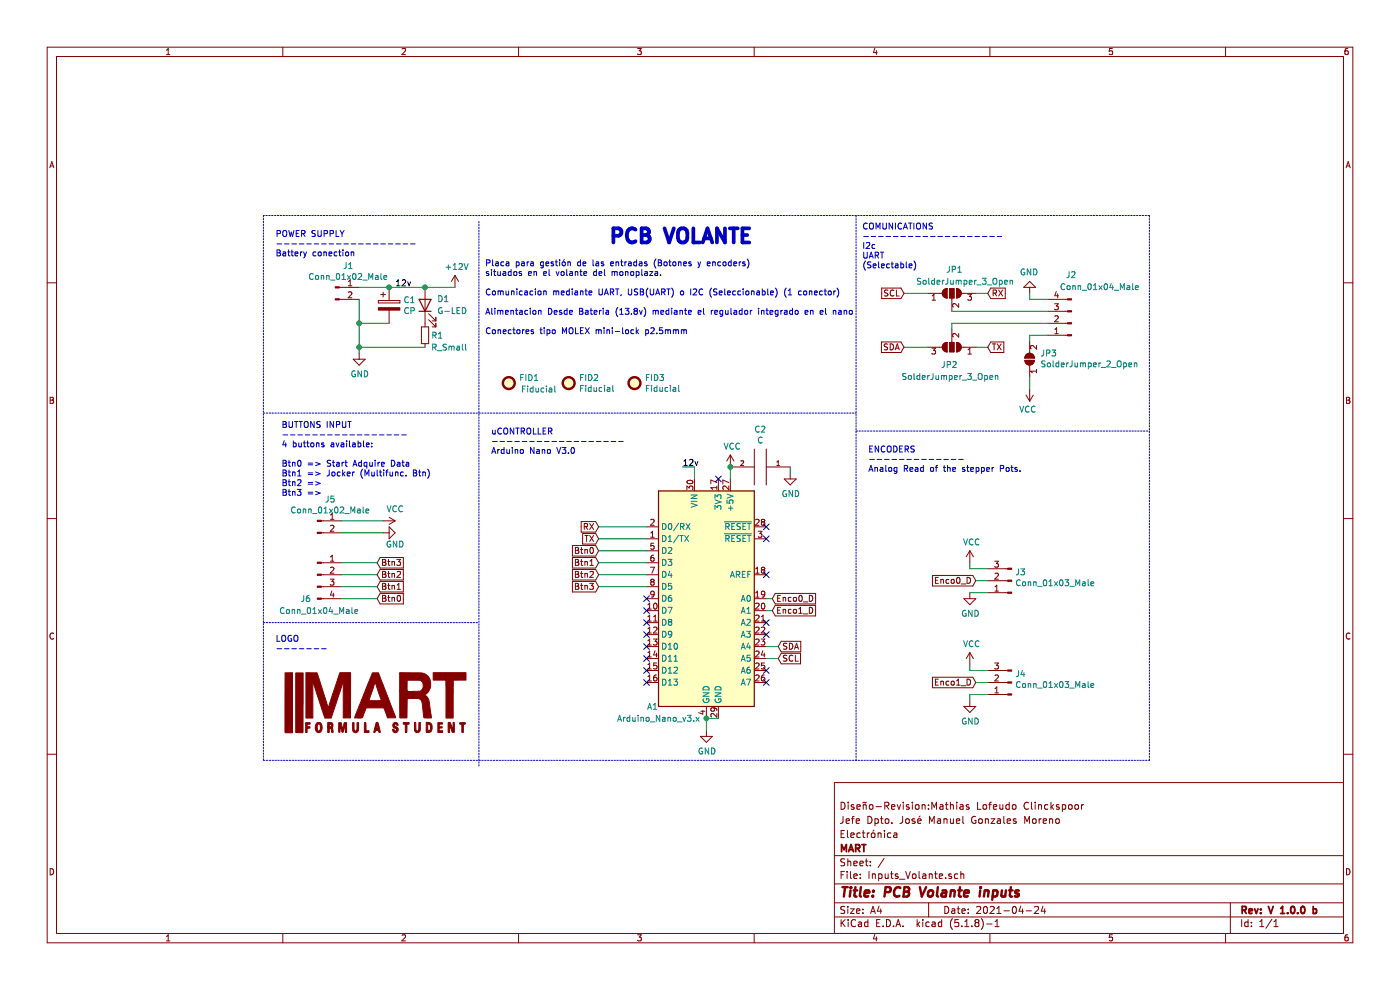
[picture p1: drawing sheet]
EESchema Schematic File Version 4
EELAYER 30 0
EELAYER END
$Descr A4 11693 8268
encoding utf-8
Sheet 1 1
Title "PCB Volante inputs"
Date "2021-04-24"
Rev "V 1.0.0 b"
Comp "MART"
Comment1 "Electrónica"
Comment2 "Jefe Dpto. José Manuel Gonzales Moreno"
Comment3 "Diseño-Revision:Mathias Lofeudo Clinckspoor"
Comment4 ""
$EndDescr
$Comp
L MCU_Module:Arduino_Nano_v3.x A1
U 1 1
P 5900 5000
F 0 "A1" H 5450 4100 50  0000 C CNN
F 1 "Arduino_Nano_v3.x" H 5500 4000 50  0000 C CNN
F 2 "Module:Arduino_Nano" H 5900 5000 50  0001 C CIN
F 3 "http://www.mouser.com/pdfdocs/Gravitech_Arduino_Nano3_0.pdf" H 5900 5000 50  0001 C CNN
	1    5900 5000
	1    0    0    -1  
$EndComp
$Comp
L Connector:Conn_01x03_Male J4
U 1 1
P 8450 5700
F 0 "J4" H 8422 5632 50  0000 R CNN
F 1 "Conn_01x03_Male" H 8422 5723 50  0000 R CNN
F 2 "Connector_Molex:Molex_Nano-Fit_105313-xx03_1x03_P2.50mm_Horizontal" H 8450 5700 50  0001 C CNN
F 3 "~" H 8450 5700 50  0001 C CNN
	1    8450 5700
	-1   0    0    1   
$EndComp
$Comp
L power:VCC #PWR05
U 1 1
P 6100 3900
F 0 "#PWR05" H 6100 3750 50  0001 C CNN
F 1 "VCC" H 6115 4073 50  0000 C CNN
F 2 "" H 6100 3900 50  0001 C CNN
F 3 "" H 6100 3900 50  0001 C CNN
	1    6100 3900
	1    0    0    -1  
$EndComp
$Comp
L power:GND #PWR012
U 1 1
P 5900 6100
F 0 "#PWR012" H 5900 5850 50  0001 C CNN
F 1 "GND" H 5905 5927 50  0000 C CNN
F 2 "" H 5900 6100 50  0001 C CNN
F 3 "" H 5900 6100 50  0001 C CNN
	1    5900 6100
	1    0    0    -1  
$EndComp
Wire Wire Line
	5900 6100 5900 6000
Wire Wire Line
	6100 3900 6100 4000
$Comp
L Connector:Conn_01x02_Male J1
U 1 1
P 2800 2400
F 0 "J1" H 2908 2581 50  0000 C CNN
F 1 "Conn_01x02_Male" H 2908 2490 50  0000 C CNN
F 2 "Connector_Molex:Molex_Nano-Fit_105313-xx02_1x02_P2.50mm_Horizontal" H 2800 2400 50  0001 C CNN
F 3 "~" H 2800 2400 50  0001 C CNN
	1    2800 2400
	1    0    0    -1  
$EndComp
$Comp
L power:+12V #PWR02
U 1 1
P 3800 2400
F 0 "#PWR02" H 3800 2250 50  0001 C CNN
F 1 "+12V" H 3815 2573 50  0000 C CNN
F 2 "" H 3800 2400 50  0001 C CNN
F 3 "" H 3800 2400 50  0001 C CNN
	1    3800 2400
	1    0    0    -1  
$EndComp
$Comp
L power:GND #PWR03
U 1 1
P 3000 2950
F 0 "#PWR03" H 3000 2700 50  0001 C CNN
F 1 "GND" H 3005 2777 50  0000 C CNN
F 2 "" H 3000 2950 50  0001 C CNN
F 3 "" H 3000 2950 50  0001 C CNN
	1    3000 2950
	1    0    0    -1  
$EndComp
Wire Wire Line
	3000 2500 3000 2700
Wire Wire Line
	3000 2400 3250 2400
Text Label 3300 2400 0    50   ~ 0
12v
Wire Wire Line
	5700 3900 5800 3900
Wire Wire Line
	5800 3900 5800 4000
Text Label 5700 3900 0    50   ~ 0
12v
Text GLabel 3150 5000 2    50   Input ~ 0
Btn0
Text GLabel 3150 4900 2    50   Input ~ 0
Btn1
Text GLabel 3150 4800 2    50   Input ~ 0
Btn2
Text GLabel 3150 4700 2    50   Input ~ 0
Btn3
Text GLabel 5000 4600 0    50   Input ~ 0
Btn0
Text GLabel 5000 4700 0    50   Input ~ 0
Btn1
Text GLabel 5000 4800 0    50   Input ~ 0
Btn2
Text GLabel 5000 4900 0    50   Input ~ 0
Btn3
Wire Wire Line
	5000 4600 5400 4600
Wire Wire Line
	5000 4700 5400 4700
Wire Wire Line
	5000 4800 5400 4800
Wire Wire Line
	5000 4900 5400 4900
$Comp
L power:GND #PWR08
U 1 1
P 3200 4450
F 0 "#PWR08" H 3200 4200 50  0001 C CNN
F 1 "GND" V 3100 4350 50  0000 C CNN
F 2 "" H 3200 4450 50  0001 C CNN
F 3 "" H 3200 4450 50  0001 C CNN
	1    3200 4450
	0    -1   -1   0   
$EndComp
$Comp
L power:VCC #PWR06
U 1 1
P 3200 4350
F 0 "#PWR06" H 3200 4200 50  0001 C CNN
F 1 "VCC" V 3100 4450 50  0000 C CNN
F 2 "" H 3200 4350 50  0001 C CNN
F 3 "" H 3200 4350 50  0001 C CNN
	1    3200 4350
	0    1    1    0   
$EndComp
Text GLabel 8150 4850 0    50   Input ~ 0
Enco0_D
Text GLabel 8150 5700 0    50   Input ~ 0
Enco1_D
Wire Wire Line
	8250 4850 8150 4850
Wire Wire Line
	8250 5700 8150 5700
Text GLabel 6450 5000 2    50   Input ~ 0
Enco0_D
Text GLabel 6450 5100 2    50   Input ~ 0
Enco1_D
Wire Wire Line
	6400 5000 6450 5000
Wire Wire Line
	6400 5100 6450 5100
$Comp
L power:VCC #PWR07
U 1 1
P 8100 4700
F 0 "#PWR07" H 8100 4550 50  0001 C CNN
F 1 "VCC" H 8115 4873 50  0000 C CNN
F 2 "" H 8100 4700 50  0001 C CNN
F 3 "" H 8100 4700 50  0001 C CNN
	1    8100 4700
	1    0    0    -1  
$EndComp
$Comp
L power:VCC #PWR010
U 1 1
P 8100 5550
F 0 "#PWR010" H 8100 5400 50  0001 C CNN
F 1 "VCC" H 8115 5723 50  0000 C CNN
F 2 "" H 8100 5550 50  0001 C CNN
F 3 "" H 8100 5550 50  0001 C CNN
	1    8100 5550
	1    0    0    -1  
$EndComp
$Comp
L power:GND #PWR011
U 1 1
P 8100 5850
F 0 "#PWR011" H 8100 5600 50  0001 C CNN
F 1 "GND" H 8105 5677 50  0000 C CNN
F 2 "" H 8100 5850 50  0001 C CNN
F 3 "" H 8100 5850 50  0001 C CNN
	1    8100 5850
	1    0    0    -1  
$EndComp
$Comp
L power:GND #PWR09
U 1 1
P 8100 4950
F 0 "#PWR09" H 8100 4700 50  0001 C CNN
F 1 "GND" H 8105 4777 50  0000 C CNN
F 2 "" H 8100 4950 50  0001 C CNN
F 3 "" H 8100 4950 50  0001 C CNN
	1    8100 4950
	1    0    0    -1  
$EndComp
Wire Wire Line
	8250 4950 8100 4950
Wire Wire Line
	8250 5600 8100 5600
Wire Wire Line
	8100 5600 8100 5550
Wire Wire Line
	8250 5800 8100 5800
Wire Wire Line
	8100 5800 8100 5850
$Comp
L Connector:Conn_01x03_Male J3
U 1 1
P 8450 4850
F 0 "J3" H 8422 4782 50  0000 R CNN
F 1 "Conn_01x03_Male" H 8422 4873 50  0000 R CNN
F 2 "Connector_Molex:Molex_Nano-Fit_105313-xx03_1x03_P2.50mm_Horizontal" H 8450 4850 50  0001 C CNN
F 3 "~" H 8450 4850 50  0001 C CNN
	1    8450 4850
	-1   0    0    1   
$EndComp
Wire Wire Line
	8100 4700 8100 4750
Wire Wire Line
	8100 4750 8250 4750
$Comp
L Connector:Conn_01x04_Male J2
U 1 1
P 8950 2700
F 0 "J2" H 9000 2300 50  0000 R CNN
F 1 "Conn_01x04_Male" H 9050 2400 50  0000 R CNN
F 2 "Connector_Molex:Molex_Nano-Fit_105313-xx04_1x04_P2.50mm_Horizontal" H 8950 2700 50  0001 C CNN
F 3 "~" H 8950 2700 50  0001 C CNN
	1    8950 2700
	-1   0    0    1   
$EndComp
$Comp
L Jumper:SolderJumper_3_Open JP1
U 1 1
P 7950 2450
F 0 "JP1" H 7900 2650 50  0000 L CNN
F 1 "SolderJumper_3_Open" H 7650 2550 50  0000 L CNN
F 2 "Jumper:SolderJumper-3_P1.3mm_Open_RoundedPad1.0x1.5mm" H 7950 2450 50  0001 C CNN
F 3 "~" H 7950 2450 50  0001 C CNN
	1    7950 2450
	1    0    0    -1  
$EndComp
$Comp
L Jumper:SolderJumper_3_Open JP2
U 1 1
P 7950 2900
F 0 "JP2" H 7900 3050 50  0000 L CNN
F 1 "SolderJumper_3_Open" H 7550 3150 50  0000 L CNN
F 2 "Jumper:SolderJumper-3_P1.3mm_Open_RoundedPad1.0x1.5mm" H 7950 2900 50  0001 C CNN
F 3 "~" H 7950 2900 50  0001 C CNN
	1    7950 2900
	-1   0    0    1   
$EndComp
$Comp
L Jumper:SolderJumper_2_Open JP3
U 1 1
P 8600 3000
F 0 "JP3" V 8646 2912 50  0000 R CNN
F 1 "SolderJumper_2_Open" V 8555 2912 50  0000 R CNN
F 2 "Jumper:SolderJumper-2_P1.3mm_Open_RoundedPad1.0x1.5mm" H 8600 3000 50  0001 C CNN
F 3 "~" H 8600 3000 50  0001 C CNN
	1    8600 3000
	0    -1   -1   0   
$EndComp
$Comp
L power:VCC #PWR04
U 1 1
P 8600 3250
F 0 "#PWR04" H 8600 3100 50  0001 C CNN
F 1 "VCC" H 8615 3423 50  0000 C CNN
F 2 "" H 8600 3250 50  0001 C CNN
F 3 "" H 8600 3250 50  0001 C CNN
	1    8600 3250
	-1   0    0    1   
$EndComp
$Comp
L power:GND #PWR01
U 1 1
P 8600 2450
F 0 "#PWR01" H 8600 2200 50  0001 C CNN
F 1 "GND" H 8605 2277 50  0000 C CNN
F 2 "" H 8600 2450 50  0001 C CNN
F 3 "" H 8600 2450 50  0001 C CNN
	1    8600 2450
	-1   0    0    1   
$EndComp
Text GLabel 8250 2450 2    50   Input ~ 0
RX
Text GLabel 8250 2900 2    50   Input ~ 0
TX
Wire Wire Line
	8250 2450 8150 2450
Wire Wire Line
	7550 2450 7750 2450
Wire Wire Line
	7550 2900 7750 2900
Wire Wire Line
	8150 2900 8250 2900
Wire Wire Line
	7950 2750 7950 2700
Wire Wire Line
	7950 2700 8750 2700
Wire Wire Line
	7950 2600 8750 2600
Wire Wire Line
	8600 2450 8600 2500
Wire Wire Line
	8600 2500 8750 2500
Wire Wire Line
	8600 2850 8600 2800
Wire Wire Line
	8600 2800 8750 2800
Wire Wire Line
	8600 3150 8600 3250
Text GLabel 6500 5400 2    50   Input ~ 0
SDA
Text GLabel 6500 5500 2    50   Input ~ 0
SCL
Text GLabel 5000 4500 0    50   Input ~ 0
TX
Text GLabel 5000 4400 0    50   Input ~ 0
RX
Wire Wire Line
	5000 4400 5400 4400
Wire Wire Line
	5000 4500 5400 4500
Wire Wire Line
	6400 5400 6500 5400
Wire Wire Line
	6400 5500 6500 5500
Wire Notes Line
	2200 6350 9600 6350
Wire Notes Line
	9600 6350 9600 1800
Wire Notes Line
	9600 1800 2200 1800
Wire Notes Line
	4000 1850 4000 6400
Wire Notes Line
	7150 6350 7150 1800
Wire Notes Line
	7150 3600 9600 3600
Wire Notes Line
	2200 1800 2200 6350
Text Notes 2300 2150 0    50   ~ 0
POWER SUPPLY\n-------------------\nBattery conection
Text Notes 2350 4150 0    50   ~ 0
BUTTONS INPUT\n-----------------\n4 buttons available:\n\nBtn0 => Start Adquire Data\nBtn1 => Jocker (Multifunc. Btn)\nBtn2 => \nBtn3 => 
Text Notes 4100 3800 0    50   ~ 0
uCONTROLLER\n------------------\nArduino Nano V3.0
Text Notes 7200 2250 0    50   ~ 0
COMUNICATIONS\n-------------------\nI2c\nUART\n(Selectable)
Text Notes 7250 3950 0    50   ~ 0
ENCODERS\n-------------\nAnalog Read of the stepper Pots.\n
Text Notes 2300 5450 0    50   ~ 0
LOGO\n-------
$Comp
L MART:LOGO #G1
U 1 1
P 3150 5900
F 0 "#G1" H 3150 5077 60  0001 C CNN
F 1 "LOGO" H 3150 6723 60  0001 C CNN
F 2 "" H 3150 5900 50  0001 C CNN
F 3 "" H 3150 5900 50  0001 C CNN
	1    3150 5900
	1    0    0    -1  
$EndComp
Wire Notes Line
	2200 3450 7150 3450
Text Notes 4450 2050 0    118  ~ 24
       PCB VOLANTE\n
Text Notes 4050 2800 0    50   ~ 0
Placa para gestión de las entradas (Botones y encoders) \nsituados en el volante del monoplaza.\n\nComunicacion mediante UART, USB(UART) o I2C (Seleccionable) (1 conector)\n\nAlimentacion Desde Bateria (13.8v) mediante el regulador integrado en el nano\n\nConectores tipo MOLEX mini-lock p2.5mmm
Wire Notes Line
	2200 5200 4000 5200
NoConn ~ 5400 5000
NoConn ~ 5400 5100
NoConn ~ 5400 5200
NoConn ~ 5400 5300
NoConn ~ 5400 5400
NoConn ~ 5400 5500
NoConn ~ 5400 5600
NoConn ~ 5400 5700
NoConn ~ 6400 5600
NoConn ~ 6400 5700
NoConn ~ 6400 5200
NoConn ~ 6400 5300
NoConn ~ 6400 4800
NoConn ~ 6400 4500
NoConn ~ 6400 4400
NoConn ~ 6000 4000
Wire Wire Line
	5900 6000 6000 6000
Connection ~ 5900 6000
$Comp
L Mechanical:Fiducial FID1
U 1 1
P 4250 3200
F 0 "FID1" H 4335 3246 50  0000 L CNN
F 1 "Fiducial" H 4350 3150 50  0000 L CNN
F 2 "Fiducial:Fiducial_0.5mm_Mask1.5mm" H 4250 3200 50  0001 C CNN
F 3 "~" H 4250 3200 50  0001 C CNN
	1    4250 3200
	1    0    0    -1  
$EndComp
$Comp
L Mechanical:Fiducial FID2
U 1 1
P 4750 3200
F 0 "FID2" H 4835 3246 50  0000 L CNN
F 1 "Fiducial" H 4835 3155 50  0000 L CNN
F 2 "Fiducial:Fiducial_0.5mm_Mask1.5mm" H 4750 3200 50  0001 C CNN
F 3 "~" H 4750 3200 50  0001 C CNN
	1    4750 3200
	1    0    0    -1  
$EndComp
$Comp
L Mechanical:Fiducial FID3
U 1 1
P 5300 3200
F 0 "FID3" H 5385 3246 50  0000 L CNN
F 1 "Fiducial" H 5385 3155 50  0000 L CNN
F 2 "Fiducial:Fiducial_0.5mm_Mask1.5mm" H 5300 3200 50  0001 C CNN
F 3 "~" H 5300 3200 50  0001 C CNN
	1    5300 3200
	1    0    0    -1  
$EndComp
$Comp
L Device:CP C1
U 1 1
P 3250 2550
F 0 "C1" H 3368 2596 50  0000 L CNN
F 1 "CP" H 3368 2505 50  0000 L CNN
F 2 "Capacitor_SMD:CP_Elec_6.3x7.7" H 3288 2400 50  0001 C CNN
F 3 "~" H 3250 2550 50  0001 C CNN
	1    3250 2550
	1    0    0    -1  
$EndComp
Connection ~ 3250 2400
Wire Wire Line
	3250 2700 3000 2700
Connection ~ 3000 2700
Wire Wire Line
	3000 2700 3000 2900
Wire Wire Line
	3250 2400 3550 2400
$Comp
L Device:LED D1
U 1 1
P 3550 2550
F 0 "D1" V 3600 2450 50  0000 R CNN
F 1 "G-LED" V 3500 2450 50  0000 R CNN
F 2 "LED_SMD:LED_0603_1608Metric_Pad1.05x0.95mm_HandSolder" H 3550 2550 50  0001 C CNN
F 3 "~" H 3550 2550 50  0001 C CNN
	1    3550 2550
	0    -1   -1   0   
$EndComp
$Comp
L Device:R_Small R1
U 1 1
P 3550 2800
F 0 "R1" H 3600 2800 50  0000 L CNN
F 1 "R_Small" H 3600 2700 50  0000 L CNN
F 2 "Resistor_SMD:R_0603_1608Metric_Pad0.98x0.95mm_HandSolder" H 3550 2800 50  0001 C CNN
F 3 "~" H 3550 2800 50  0001 C CNN
	1    3550 2800
	1    0    0    -1  
$EndComp
Connection ~ 3000 2900
Wire Wire Line
	3000 2900 3000 2950
Connection ~ 3550 2400
Wire Wire Line
	3550 2900 3000 2900
Wire Wire Line
	3550 2400 3800 2400
$Comp
L Connector:Conn_01x04_Male J6
U 1 1
P 2650 4800
F 0 "J6" H 2600 4600 50  0000 R CNN
F 1 "Conn_01x04_Male" H 3000 4500 50  0000 R CNN
F 2 "Connector_Molex:Molex_Nano-Fit_105313-xx04_1x04_P2.50mm_Horizontal" H 2650 4800 50  0001 C CNN
F 3 "~" H 2650 4800 50  0001 C CNN
	1    2650 4800
	1    0    0    -1  
$EndComp
$Comp
L Connector:Conn_01x02_Male J5
U 1 1
P 2650 4350
F 0 "J5" H 2758 4531 50  0000 C CNN
F 1 "Conn_01x02_Male" H 2758 4440 50  0000 C CNN
F 2 "Connector_Molex:Molex_Nano-Fit_105313-xx02_1x02_P2.50mm_Horizontal" H 2650 4350 50  0001 C CNN
F 3 "~" H 2650 4350 50  0001 C CNN
	1    2650 4350
	1    0    0    -1  
$EndComp
Wire Wire Line
	2850 4350 3200 4350
Wire Wire Line
	3200 4450 2850 4450
Wire Wire Line
	2850 4700 3150 4700
Wire Wire Line
	2850 4800 3150 4800
Wire Wire Line
	2850 4900 3150 4900
Wire Wire Line
	2850 5000 3150 5000
Text GLabel 7550 2900 0    50   Input ~ 0
SDA
Text GLabel 7550 2450 0    50   Input ~ 0
SCL
$Comp
L pspice:C C2
U 1 1
P 6350 3900
F 0 "C2" V 6035 3900 50  0000 C CNN
F 1 "C" V 6126 3900 50  0000 C CNN
F 2 "Capacitor_SMD:C_0805_2012Metric_Pad1.18x1.45mm_HandSolder" H 6350 3900 50  0001 C CNN
F 3 "~" H 6350 3900 50  0001 C CNN
	1    6350 3900
	0    1    1    0   
$EndComp
Connection ~ 6100 3900
$Comp
L power:GND #PWR0101
U 1 1
P 6600 3950
F 0 "#PWR0101" H 6600 3700 50  0001 C CNN
F 1 "GND" H 6605 3777 50  0000 C CNN
F 2 "" H 6600 3950 50  0001 C CNN
F 3 "" H 6600 3950 50  0001 C CNN
	1    6600 3950
	1    0    0    -1  
$EndComp
Wire Wire Line
	6600 3900 6600 3950
$EndSCHEMATC
